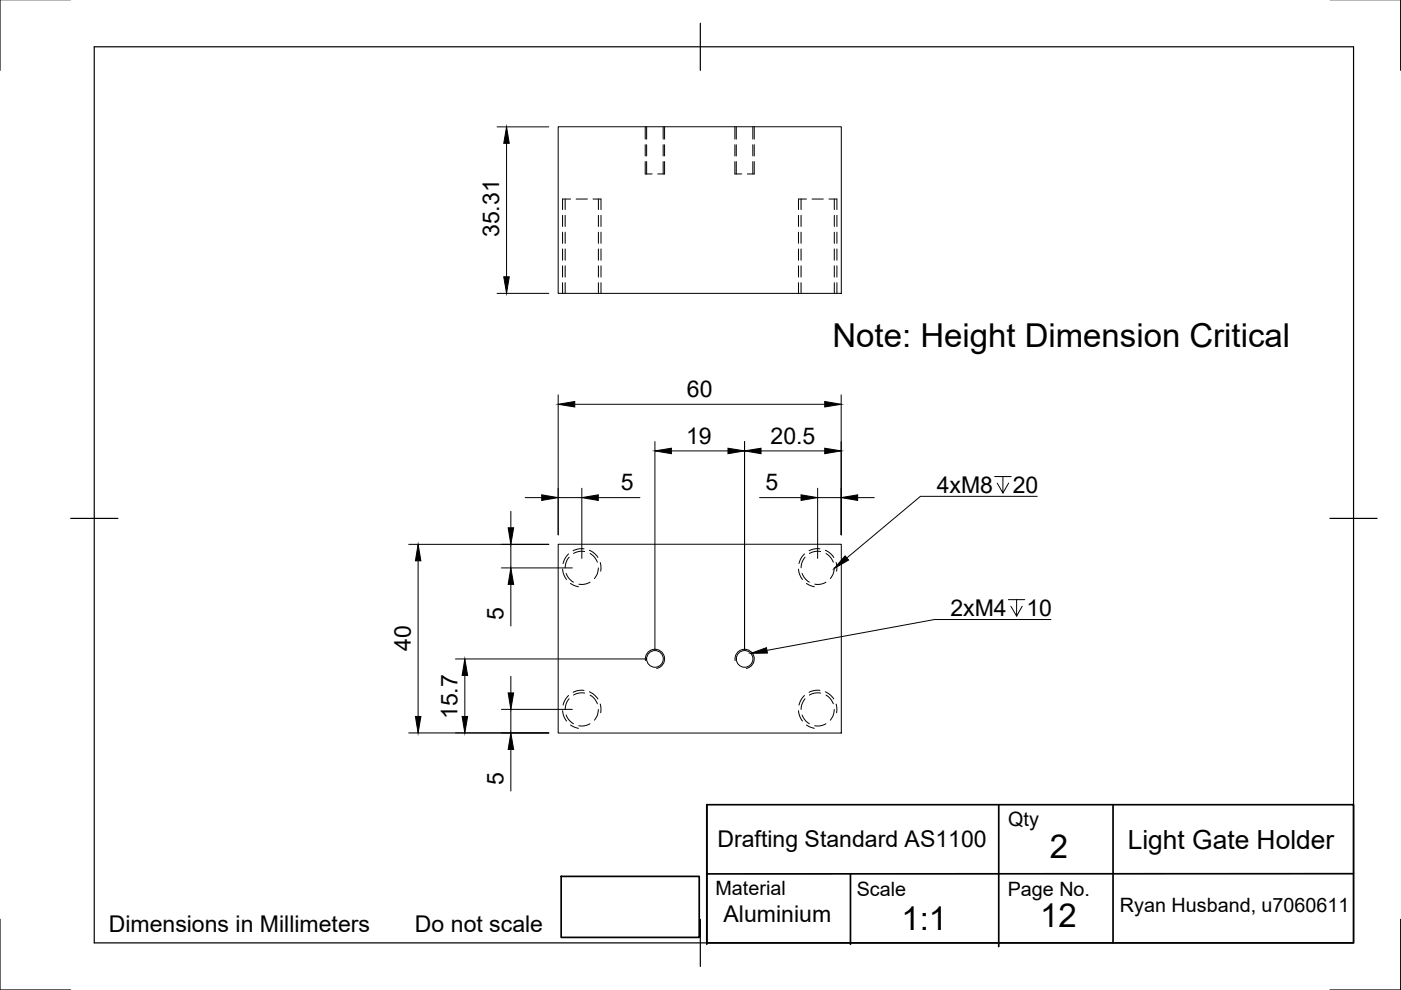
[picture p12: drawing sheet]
<svg xmlns="http://www.w3.org/2000/svg" width="297mm" height="210mm" viewBox="0 0 297 210" stroke-linecap="round" stroke-linejoin="round" font-family="sans-serif">
<!-- layer: Visible -->
<g fill="none" stroke="#000" stroke-width=".21">
<path d="M118.3 26.9h60.1v35.3h-60.1zM118.3 115.4h60.1v40h-60.1z"/>
<circle cx="138.9" cy="139.7" r="1.77"/>
<circle cx="157.9" cy="139.7" r="1.77"/>
</g>
<!-- layer: Hidden -->
<g fill="none" stroke="#000" stroke-width=".21">
<path d="M136.8 36.9h1.5M137.1 26.9v2.6M137.1 30.7v2.4M137.1 34.3v2.6M139.4 36.9h1.5M140.6 26.9v2.6M140.6 30.7v2.4M140.6 34.3v2.6M155.8 36.9h1.5M156.1 26.9v2.6M156.1 30.7v2.4M156.1 34.3v2.6"/>
<path d="M158.5 36.9h1.4M159.6 26.9v2.6M159.6 30.7v2.4M159.6 34.3v2.6M119.3 42.2h1.7M119.8 42.2v2.2M119.8 45.6v2.4M119.8 49.2v2.4M119.8 52.8v2.4M119.8 56.4v2.4M119.8 59.9v2.3M122.2 42.2h2.3"/>
<path d="M125.7 42.2h1.7M126.9 42.2v2.2M126.9 45.6v2.4M126.9 49.2v2.4M126.9 52.8v2.4M126.9 56.4v2.4M126.9 59.9v2.3M169.3 42.2h1.7M169.8 42.2v2.2M169.8 45.6v2.4M169.8 49.2v2.4M169.8 52.8v2.4"/>
<path d="M169.8 56.4v2.4M169.8 59.9v2.3M172.2 42.2h2.4M175.7 42.2h1.7M176.9 42.2v2.2M176.9 45.6v2.4M176.9 49.2v2.4M176.9 52.8v2.4M176.9 56.4v2.4M176.9 59.9v2.3M120.7 118.1l-.7 1.2-.2 1.1M124 116.9h-.3a3.3 3.3 0 0 0-2.1 .5"/>
<path d="M125.1 117.4l1 .8 .5 1M170.7 118.1l-.2 .3a3.4 3.4 0 0 0-.7 2M174 116.9h-.2a3.4 3.4 0 0 0-2.2 .5M175.1 117.4l1 .8 .6 1M120 121.6l.5 .8 1.1 1M125.1 123.4l-.3 .2a3.3 3.3 0 0 1-2.1 .3M126.9 120.4v.3a3.3 3.3 0 0 1-.9 2M170.1 121.6l.7 1.2 .8 .6M175.1 123.4l-.3 .2a3.3 3.3 0 0 1-2.1 .3M176.9 120.4v.3a3.3 3.3 0 0 1-.9 2M120 151.6l.5 .8 1.1 1.1M120.7 148.2l-.2 .2a3.6 3.6 0 0 0-.7 2"/>
<path d="M124 147l-.3-.1a3.3 3.3 0 0 0-2.1 .5M125.1 153.5l-.3 .1a3.3 3.3 0 0 1-2.1 .3M125.1 147.4l1 .8 .5 1M126.9 150.4v.3a3.3 3.3 0 0 1-.9 2M170.1 151.6l.7 1.3 .8 .6M170.7 148.2l-.2 .2a3.4 3.4 0 0 0-.7 2M174 147l-.2-.1a3.4 3.4 0 0 0-2.2 .5M175.1 153.5l-.3 .1a3.3 3.3 0 0 1-2.1 .3M175.1 147.4l1 .8 .6 1M176.9 150.4v.3a3.3 3.3 0 0 1-.9 2"/>
</g>
<!-- layer: Hidden Narrow -->
<g fill="none" stroke="#000" stroke-width=".21">
<path d="M136.8 26.9v2.6M136.8 30.7v2.4M136.8 34.3v2.6M140.9 26.9v2.6M140.9 30.7v2.4M140.9 34.3v2.6M155.8 26.9v2.6M155.8 30.7v2.4M155.8 34.3v2.6M159.9 26.9v2.6M159.9 30.7v2.4M159.9 34.3v2.6"/>
<path d="M119.3 42.2v2.2M119.3 45.6v2.4M119.3 49.2v2.4M119.3 52.8v2.4M119.3 56.4v2.4M119.3 59.9v2.3M127.4 42.2v2.2M127.4 45.6v2.4M127.4 49.2v2.4M127.4 52.8v2.4M127.4 56.4v2.4M127.4 59.9v2.3"/>
<path d="M169.3 42.2v2.2M169.3 45.6v2.4M169.3 49.2v2.4M169.3 52.8v2.4M169.3 56.4v2.4M169.3 59.9v2.3M177.4 42.2v2.2M177.4 45.6v2.4M177.4 49.2v2.4M177.4 52.8v2.4M177.4 56.4v2.4M177.4 59.9v2.3"/>
<path d="M120.5 117.4l-.8 1.2-.3 .9M123.8 116.4l-.9-.1-1.4 .5M125 116.7l1.1 .7 .7 .8M127.3 119.3l.1 .6v1.2M170.6 117.4l-.9 1.2-.3 .9M173.8 116.4l-.9-.1-1.4 .5M175 116.7l1.1 .7 .7 .8M177.3 119.3l.1 .6v1.2M119.3 120.7l.3 1.3 .5 .9M121 123.7l1.6 .7M169.3 120.7l.3 1.3 .5 .9M171 123.7l1.7 .7"/>
<path d="M119.3 150.7l.3 1.3 .5 .9M120.5 147.5l-.8 1.1-.3 .9M121 153.7l1.6 .7M123.8 146.4h-.9l-1.4 .4M125 146.7l1.1 .7 .7 .8M127.3 149.3l.1 .7v1.1M169.3 150.7l.3 1.3 .5 .9M170.6 147.5l-.9 1.1-.3 .9M171 153.7l1.7 .7M173.8 146.4h-.9l-1.4 .4M175 146.7l1.1 .7 .7 .8M177.3 149.3l.1 .7v1.1"/>
</g>
<!-- layer: Visible Narrow -->
<path d="M136.9 140.1a2.04 2.04 0 0 1 1.6-2.4 2.04 2.04 0 0 1 2.4 1.6 2.04 2.04 0 0 1-1.7 2.4M155.9 140.1a2.04 2.04 0 0 1 1.6-2.4 2.04 2.04 0 0 1 2.4 1.6 2.04 2.04 0 0 1-1.7 2.4" fill="none" stroke="#000" stroke-width=".21"/>
<!-- layer: Border -->
<path d="M0 -.1v15M297 -.1v15M20 9.9h267v190h-267zM148.5 4.9v10M15 109.9h10M282 109.9h10M0 194.9v15h15M148.5 194.9v10M297 194.9v15h-15" fill="none" stroke="#000" stroke-width=".25"/>
<!-- layer: TitleBlock -->
<path d="M149.9 170.6h137.1v29.3h-137.1zM149.9 170.6v29.6M211.8 170.8v29.9M236 170.6v29.3M119 185.8h29.3v12.9h-29.3zM180.3 185.3v14.9M287 185.2l-137.1 .1" fill="none" stroke="#000" stroke-width=".36"/>
<!-- layer: Dimensions -->
<g fill="none" stroke="#000" stroke-width=".21">
<path d="M105.4 26.9h11M107.4 30.4v28.3M105.4 62.2h11M118.3 83.7v29.7M121.9 85.7h53M138.9 93.6v44.1M142.3 95.6h12M157.9 93.6v44.1M161.4 95.6h13.5M178.4 83.7v29.7M86.7 115.4h29.7M88.6 118.9v33"/>
<path d="M108.3 108.4v3.5M108.3 115.4v5M111.4 105.5h3.5M118.3 105.5h5.1M123.4 103.5v14.9M126.9 105.5h8.8M161 105.5h8.8M173.4 103.5v14.9M173.4 105.5h5M181.8 105.5h3.6M96.6 139.7h40.2M106.3 120.4h15"/>
<path d="M108.3 123.9v8.8M86.7 155.4h29.7M98.6 143.2v8.7M106.3 150.4h15M108.3 143.4v3.5M108.3 150.4v5M108.3 158.9v8.8"/>
</g>
<g fill="#000" stroke="#000" stroke-width=".21">
<path d="M107.4 26.9l.6 3.5h-1.2zM106.8 58.7h1.2l-.6 3.5zM118.3 85.7l3.6-.6v1.2zM138.9 95.6l3.4-.6v1.2zM154.3 95l3.6 .6-3.6 .6zM157.9 95.6l3.5-.6v1.2zM174.9 95l3.5 .6-3.5 .6zM174.9 85.1l3.5 .6-3.5 .6zM88.6 115.4l.6 3.5h-1.1zM107.7 111.9h1.2l-.6 3.5zM114.9 104.9l3.4 .6-3.4 .6zM123.4 105.5l3.5-.6v1.2z"/>
<path d="M169.8 104.9l3.6 .6-3.6 .6zM178.4 105.5l3.4-.6v1.2zM108.3 120.4l.6 3.5h-1.2zM88.1 151.9h1.1l-.6 3.5zM98 151.9h1.1l-.5 3.5zM98.6 139.7l.5 3.5h-1.1zM107.7 146.9h1.2l-.6 3.5zM108.3 155.4l.6 3.5h-1.2z"/>
</g>
<!-- layer: Annotations -->
<path d="M210.9 101h3.5M212.6 101v3.5l-1.2-2.1M213.8 102.4l-1.2 2.1M219.9 105.2h-24.7l-15.6 13.1M213.8 127.1h3.5M215.5 127.1v3.5l-1.2-2.1M216.7 128.5l-1.2 2.1M222.8 131.4h-24.7l-35.5 6.5" fill="none" stroke="#000" stroke-width=".21"/>
<path d="M179.2 117.8l.7 .9-3 1.8zM159.2 138.5l3.3-1.2 .2 1.2z" fill="#000" stroke="#000" stroke-width=".21"/>
<g font-size="7">
<text x="176.5" y="73.6">Note: Height Dimension Critical</text>
<text x="222.6" y="181.8">2</text>
<text x="191.1" y="197.2">1:1</text>
<text x="220.5" y="196.5">12</text>
</g>
<text font-size="5.6" x="239.1" y="180">Light Gate Holder</text>
<g font-size="4.9">
<text x="105.8" y="50.3" transform="rotate(-90 105.8 50.3)">35.31</text>
<text x="145.6" y="84.2">60</text>
<text x="145.5" y="94.1">19</text>
<text x="163.4" y="94.1">20.5</text>
<text x="131.7" y="103.9">5</text>
<text x="162.3" y="103.9">5</text>
<text x="198.6" y="104.5">4xM8</text>
<text x="214.7" y="104.5">20</text>
<text x="106.8" y="131.4" transform="rotate(-90 106.8 131.4)">5</text>
<text x="201.5" y="130.6">2xM4</text>
<text x="217.6" y="130.6">10</text>
<text x="87.1" y="138" transform="rotate(-90 87.1 138)">40</text>
<text x="97" y="152.5" transform="rotate(-90 97 152.5)">15.7</text>
<text x="106.8" y="166.4" transform="rotate(-90 106.8 166.4)">5</text>
<text x="152.1" y="179.5">Drafting Standard AS1100</text>
<text x="23.1" y="197.6">Dimensions in Millimeters</text>
<text x="88" y="197.6">Do not scale</text>
<text x="153.4" y="195.5">Aluminium</text>
</g>
<g font-size="4.2">
<text x="213.8" y="175.1">Qty</text>
<text x="151.7" y="189.9">Material</text>
<text x="181.6" y="189.9">Scale</text>
<text x="213.7" y="189.9">Page No.</text>
<text x="237.4" y="193.4">Ryan Husband, u7060611</text>
</g>
</svg>
